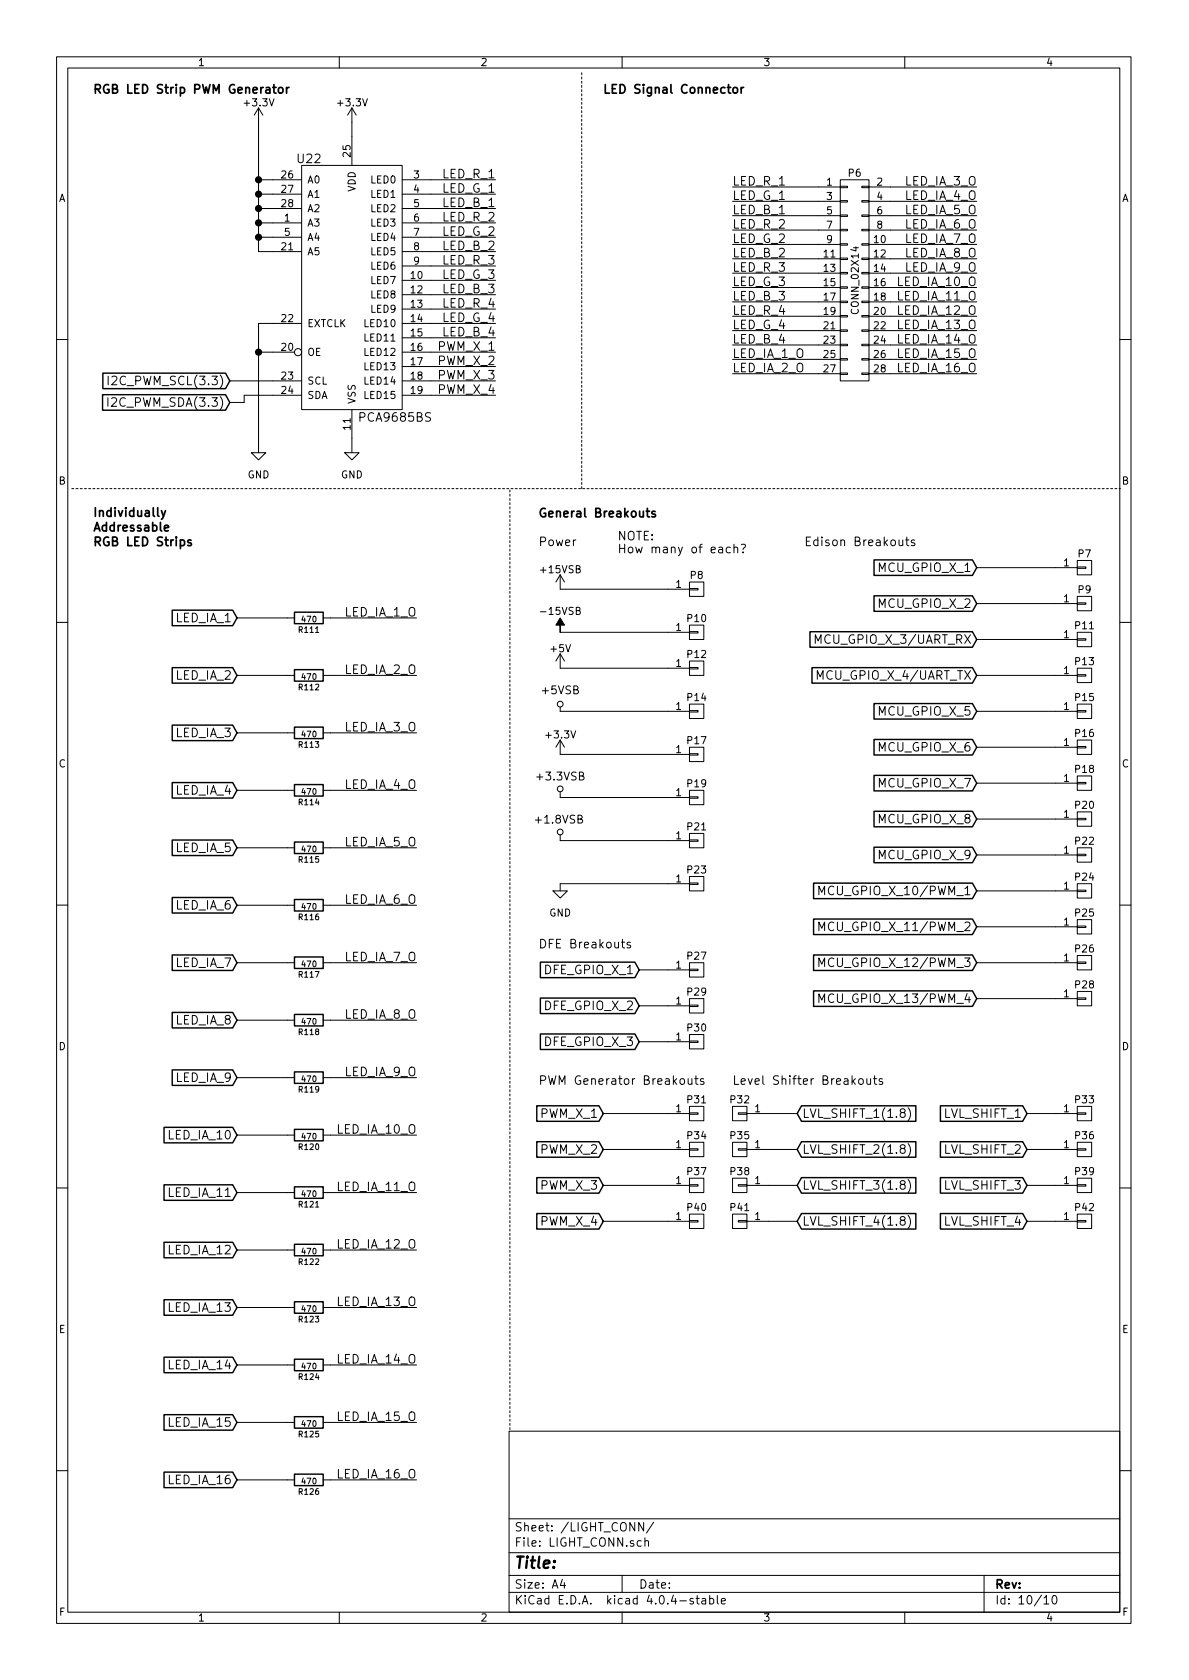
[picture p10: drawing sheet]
EESchema Schematic File Version 2
LIBS:museV2-rescue
LIBS:IntelEdisonBlockTemplate-cache
LIBS:74xgxx
LIBS:ac-dc
LIBS:actel
LIBS:adc-dac
LIBS:analog_switches
LIBS:atmel
LIBS:audio
LIBS:brooktre
LIBS:cmos_ieee
LIBS:conn
LIBS:contrib
LIBS:cypress
LIBS:dc-dc
LIBS:device
LIBS:digital-audio
LIBS:display
LIBS:dsp
LIBS:elec-unifil
LIBS:ftdi
LIBS:gennum
LIBS:graphic
LIBS:hc11
LIBS:intel
LIBS:interface
LIBS:ir
LIBS:linear
LIBS:logo
LIBS:memory
LIBS:microchip_pic10mcu
LIBS:microchip_pic12mcu
LIBS:microchip_pic16mcu
LIBS:microchip_pic18mcu
LIBS:microchip
LIBS:microchip1
LIBS:microcontrollers
LIBS:motorola
LIBS:msp430
LIBS:nxp_armmcu
LIBS:opto
LIBS:power
LIBS:philips
LIBS:powerint
LIBS:pspice
LIBS:references
LIBS:regul
LIBS:relays
LIBS:sensors
LIBS:siliconi
LIBS:special
LIBS:stm8
LIBS:stm32
LIBS:supertex
LIBS:texas
LIBS:transf
LIBS:transistors
LIBS:ttl_ieee
LIBS:valves
LIBS:video
LIBS:xilinx
LIBS:atx24
LIBS:muse-cache
LIBS:museV2-cache
EELAYER 25 0
EELAYER END
$Descr A4 8268 11693 portrait
encoding utf-8
Sheet 10 10
Title ""
Date ""
Rev ""
Comp ""
Comment1 ""
Comment2 ""
Comment3 ""
Comment4 ""
$EndDescr
Text Notes 650  3800 0    60   ~ 12
Individually \nAddressable\nRGB LED Strips
$Comp
L R-RESCUE-museV2 R111
U 1 1
P 2150 4300
F 0 "R111" V 2230 4300 40  0000 C CNN
F 1 "470" V 2157 4301 40  0000 C CNN
F 2 "" V 2080 4300 30  0000 C CNN
F 3 "" H 2150 4300 30  0000 C CNN
	1    2150 4300
	0    1    1    0   
$EndComp
$Comp
L R-RESCUE-museV2 R112
U 1 1
P 2150 4700
F 0 "R112" V 2230 4700 40  0000 C CNN
F 1 "470" V 2157 4701 40  0000 C CNN
F 2 "" V 2080 4700 30  0000 C CNN
F 3 "" H 2150 4700 30  0000 C CNN
	1    2150 4700
	0    1    1    0   
$EndComp
$Comp
L R-RESCUE-museV2 R113
U 1 1
P 2150 5100
F 0 "R113" V 2230 5100 40  0000 C CNN
F 1 "470" V 2157 5101 40  0000 C CNN
F 2 "" V 2080 5100 30  0000 C CNN
F 3 "" H 2150 5100 30  0000 C CNN
	1    2150 5100
	0    1    1    0   
$EndComp
$Comp
L R-RESCUE-museV2 R114
U 1 1
P 2150 5500
F 0 "R114" V 2230 5500 40  0000 C CNN
F 1 "470" V 2157 5501 40  0000 C CNN
F 2 "" V 2080 5500 30  0000 C CNN
F 3 "" H 2150 5500 30  0000 C CNN
	1    2150 5500
	0    1    1    0   
$EndComp
$Comp
L R-RESCUE-museV2 R115
U 1 1
P 2150 5900
F 0 "R115" V 2230 5900 40  0000 C CNN
F 1 "470" V 2157 5901 40  0000 C CNN
F 2 "" V 2080 5900 30  0000 C CNN
F 3 "" H 2150 5900 30  0000 C CNN
	1    2150 5900
	0    1    1    0   
$EndComp
$Comp
L R-RESCUE-museV2 R116
U 1 1
P 2150 6300
F 0 "R116" V 2230 6300 40  0000 C CNN
F 1 "470" V 2157 6301 40  0000 C CNN
F 2 "" V 2080 6300 30  0000 C CNN
F 3 "" H 2150 6300 30  0000 C CNN
	1    2150 6300
	0    1    1    0   
$EndComp
$Comp
L R-RESCUE-museV2 R117
U 1 1
P 2150 6700
F 0 "R117" V 2230 6700 40  0000 C CNN
F 1 "470" V 2157 6701 40  0000 C CNN
F 2 "" V 2080 6700 30  0000 C CNN
F 3 "" H 2150 6700 30  0000 C CNN
	1    2150 6700
	0    1    1    0   
$EndComp
$Comp
L R-RESCUE-museV2 R118
U 1 1
P 2150 7100
F 0 "R118" V 2230 7100 40  0000 C CNN
F 1 "470" V 2157 7101 40  0000 C CNN
F 2 "" V 2080 7100 30  0000 C CNN
F 3 "" H 2150 7100 30  0000 C CNN
	1    2150 7100
	0    1    1    0   
$EndComp
$Comp
L R-RESCUE-museV2 R119
U 1 1
P 2150 7500
F 0 "R119" V 2230 7500 40  0000 C CNN
F 1 "470" V 2157 7501 40  0000 C CNN
F 2 "" V 2080 7500 30  0000 C CNN
F 3 "" H 2150 7500 30  0000 C CNN
	1    2150 7500
	0    1    1    0   
$EndComp
$Comp
L R-RESCUE-museV2 R120
U 1 1
P 2150 7900
F 0 "R120" V 2230 7900 40  0000 C CNN
F 1 "470" V 2157 7901 40  0000 C CNN
F 2 "" V 2080 7900 30  0000 C CNN
F 3 "" H 2150 7900 30  0000 C CNN
	1    2150 7900
	0    1    1    0   
$EndComp
$Comp
L R-RESCUE-museV2 R121
U 1 1
P 2150 8300
F 0 "R121" V 2230 8300 40  0000 C CNN
F 1 "470" V 2157 8301 40  0000 C CNN
F 2 "" V 2080 8300 30  0000 C CNN
F 3 "" H 2150 8300 30  0000 C CNN
	1    2150 8300
	0    1    1    0   
$EndComp
$Comp
L R-RESCUE-museV2 R122
U 1 1
P 2150 8700
F 0 "R122" V 2230 8700 40  0000 C CNN
F 1 "470" V 2157 8701 40  0000 C CNN
F 2 "" V 2080 8700 30  0000 C CNN
F 3 "" H 2150 8700 30  0000 C CNN
	1    2150 8700
	0    1    1    0   
$EndComp
$Comp
L R-RESCUE-museV2 R123
U 1 1
P 2150 9100
F 0 "R123" V 2230 9100 40  0000 C CNN
F 1 "470" V 2157 9101 40  0000 C CNN
F 2 "" V 2080 9100 30  0000 C CNN
F 3 "" H 2150 9100 30  0000 C CNN
	1    2150 9100
	0    1    1    0   
$EndComp
$Comp
L R-RESCUE-museV2 R124
U 1 1
P 2150 9500
F 0 "R124" V 2230 9500 40  0000 C CNN
F 1 "470" V 2157 9501 40  0000 C CNN
F 2 "" V 2080 9500 30  0000 C CNN
F 3 "" H 2150 9500 30  0000 C CNN
	1    2150 9500
	0    1    1    0   
$EndComp
$Comp
L R-RESCUE-museV2 R125
U 1 1
P 2150 9900
F 0 "R125" V 2230 9900 40  0000 C CNN
F 1 "470" V 2157 9901 40  0000 C CNN
F 2 "" V 2080 9900 30  0000 C CNN
F 3 "" H 2150 9900 30  0000 C CNN
	1    2150 9900
	0    1    1    0   
$EndComp
$Comp
L R-RESCUE-museV2 R126
U 1 1
P 2150 10300
F 0 "R126" V 2230 10300 40  0000 C CNN
F 1 "470" V 2157 10301 40  0000 C CNN
F 2 "" V 2080 10300 30  0000 C CNN
F 3 "" H 2150 10300 30  0000 C CNN
	1    2150 10300
	0    1    1    0   
$EndComp
$Comp
L PCA9685BS U22
U 1 1
P 2100 1150
F 0 "U22" H 2150 1200 60  0000 C CNN
F 1 "PCA9685BS" H 2750 -600 60  0000 C CNN
F 2 "" H 3000 650 60  0001 C CNN
F 3 "" H 3000 650 60  0001 C CNN
	1    2100 1150
	1    0    0    -1  
$EndComp
$Comp
L GND-RESCUE-museV2-RESCUE-museV2 #PWR0122
U 1 1
P 2450 3150
F 0 "#PWR0122" H 2450 2900 50  0001 C CNN
F 1 "GND" H 2450 3000 50  0000 C CNN
F 2 "" H 2450 3150 50  0000 C CNN
F 3 "" H 2450 3150 50  0000 C CNN
	1    2450 3150
	1    0    0    -1  
$EndComp
$Comp
L +3.3V-RESCUE-museV2 #PWR0123
U 1 1
P 2450 850
F 0 "#PWR0123" H 2450 700 50  0001 C CNN
F 1 "+3.3V" H 2450 990 50  0000 C CNN
F 2 "" H 2450 850 50  0000 C CNN
F 3 "" H 2450 850 50  0000 C CNN
	1    2450 850 
	1    0    0    -1  
$EndComp
Text Label 3450 1450 2    60   ~ 0
LED_B_1
Text Label 3450 1550 2    60   ~ 0
LED_R_2
Text Label 3450 1250 2    60   ~ 0
LED_R_1
Text Label 3450 1350 2    60   ~ 0
LED_G_1
Text Label 3450 1850 2    60   ~ 0
LED_R_3
Text Label 3450 1650 2    60   ~ 0
LED_G_2
Text Label 3450 1750 2    60   ~ 0
LED_B_2
Text Label 3450 2150 2    60   ~ 0
LED_R_4
Text Label 3450 2250 2    60   ~ 0
LED_G_4
Text Label 3450 1950 2    60   ~ 0
LED_G_3
Text Label 3450 2050 2    60   ~ 0
LED_B_3
Text Label 3450 2350 2    60   ~ 0
LED_B_4
Wire Wire Line
	1600 2650 1900 2650
Wire Wire Line
	3000 2350 3450 2350
Wire Wire Line
	3000 2050 3450 2050
Wire Wire Line
	3000 1950 3450 1950
Wire Wire Line
	3000 2250 3450 2250
Wire Wire Line
	3000 2150 3450 2150
Wire Wire Line
	3000 1750 3450 1750
Wire Wire Line
	3000 1650 3450 1650
Wire Wire Line
	3000 1850 3450 1850
Wire Wire Line
	3000 1350 3450 1350
Wire Wire Line
	3000 1250 3450 1250
Wire Wire Line
	3000 1550 3450 1550
Wire Wire Line
	3000 1450 3450 1450
Wire Wire Line
	2450 850  2450 950 
Wire Wire Line
	2450 3150 2450 3050
Wire Notes Line
	500  3400 7800 3400
Wire Wire Line
	1650 4300 2000 4300
Wire Wire Line
	1650 4700 2000 4700
Wire Wire Line
	1650 5100 2000 5100
Wire Wire Line
	1650 5500 2000 5500
Wire Wire Line
	1650 5900 2000 5900
Wire Wire Line
	1650 6300 2000 6300
Wire Wire Line
	1650 6700 2000 6700
Wire Wire Line
	1650 7100 2000 7100
Wire Wire Line
	1650 7500 2000 7500
Wire Wire Line
	1650 7900 2000 7900
Wire Wire Line
	1650 8300 2000 8300
Wire Wire Line
	1650 8700 2000 8700
Wire Wire Line
	1650 9100 2000 9100
Wire Wire Line
	1650 9500 2000 9500
Wire Wire Line
	1650 9900 2000 9900
Wire Wire Line
	1650 10300 2000 10300
Text Notes 650  650  0    60   ~ 12
RGB LED Strip PWM Generator
$Comp
L +3.3V-RESCUE-museV2 #PWR0124
U 1 1
P 1800 850
F 0 "#PWR0124" H 1800 700 50  0001 C CNN
F 1 "+3.3V" H 1800 990 50  0000 C CNN
F 2 "" H 1800 850 50  0000 C CNN
F 3 "" H 1800 850 50  0000 C CNN
	1    1800 850 
	1    0    0    -1  
$EndComp
Wire Wire Line
	1800 850  1800 1750
Wire Wire Line
	1800 1750 1900 1750
Wire Wire Line
	1900 1650 1800 1650
Connection ~ 1800 1650
Wire Wire Line
	1800 1550 1900 1550
Connection ~ 1800 1550
Wire Wire Line
	1900 1450 1800 1450
Connection ~ 1800 1450
Wire Wire Line
	1800 1350 1900 1350
Connection ~ 1800 1350
Wire Wire Line
	1900 1250 1800 1250
Connection ~ 1800 1250
$Comp
L GND-RESCUE-museV2-RESCUE-museV2 #PWR0125
U 1 1
P 1800 3150
F 0 "#PWR0125" H 1800 2900 50  0001 C CNN
F 1 "GND" H 1800 3000 50  0000 C CNN
F 2 "" H 1800 3150 50  0000 C CNN
F 3 "" H 1800 3150 50  0000 C CNN
	1    1800 3150
	1    0    0    -1  
$EndComp
Wire Wire Line
	1800 2250 1800 3150
Wire Wire Line
	1800 2450 1900 2450
Text GLabel 1600 2650 0    60   Input ~ 0
I2C_PWM_SCL(3.3)
Text GLabel 1600 2800 0    60   Input ~ 0
I2C_PWM_SDA(3.3)
Wire Wire Line
	1600 2800 1700 2800
Wire Wire Line
	1700 2800 1700 2750
Wire Wire Line
	1700 2750 1900 2750
Text GLabel 1650 4300 0    60   Input ~ 0
LED_IA_1
Wire Notes Line
	4050 3400 4050 500 
Text GLabel 1650 4700 0    60   Input ~ 0
LED_IA_2
Text GLabel 1650 5100 0    60   Input ~ 0
LED_IA_3
Text GLabel 1650 5500 0    60   Input ~ 0
LED_IA_4
Text GLabel 1650 5900 0    60   Input ~ 0
LED_IA_5
Text GLabel 1650 6300 0    60   Input ~ 0
LED_IA_6
Text GLabel 1650 6700 0    60   Input ~ 0
LED_IA_7
Text GLabel 1650 7100 0    60   Input ~ 0
LED_IA_8
Text GLabel 1650 7500 0    60   Input ~ 0
LED_IA_9
Text GLabel 1650 7900 0    60   Input ~ 0
LED_IA_10
Text GLabel 1650 8300 0    60   Input ~ 0
LED_IA_11
Text GLabel 1650 8700 0    60   Input ~ 0
LED_IA_12
Text GLabel 1650 9100 0    60   Input ~ 0
LED_IA_13
Text GLabel 1650 9500 0    60   Input ~ 0
LED_IA_14
Text GLabel 1650 9900 0    60   Input ~ 0
LED_IA_15
Text GLabel 1650 10300 0    60   Input ~ 0
LED_IA_16
Wire Wire Line
	1900 2250 1800 2250
Connection ~ 1800 2450
Wire Wire Line
	3000 2450 3450 2450
Wire Wire Line
	3450 2550 3000 2550
Wire Wire Line
	3000 2650 3450 2650
Wire Wire Line
	3450 2750 3000 2750
Wire Wire Line
	2300 4300 2900 4300
Text Label 2900 4300 2    60   ~ 0
LED_IA_1_O
Wire Wire Line
	2300 4700 2900 4700
Text Label 2900 4700 2    60   ~ 0
LED_IA_2_O
Wire Wire Line
	2300 5100 2900 5100
Text Label 2900 5100 2    60   ~ 0
LED_IA_3_O
Wire Wire Line
	2300 5500 2900 5500
Text Label 2900 5500 2    60   ~ 0
LED_IA_4_O
Wire Wire Line
	2300 5900 2900 5900
Text Label 2900 5900 2    60   ~ 0
LED_IA_5_O
Wire Wire Line
	2300 6300 2900 6300
Text Label 2900 6300 2    60   ~ 0
LED_IA_6_O
Wire Wire Line
	2300 6700 2900 6700
Text Label 2900 6700 2    60   ~ 0
LED_IA_7_O
Wire Wire Line
	2300 7100 2900 7100
Text Label 2900 7100 2    60   ~ 0
LED_IA_8_O
Wire Wire Line
	2300 7500 2900 7500
Text Label 2900 7500 2    60   ~ 0
LED_IA_9_O
Wire Wire Line
	2300 7900 2900 7900
Text Label 2900 7900 2    60   ~ 0
LED_IA_10_O
Wire Wire Line
	2300 8300 2900 8300
Text Label 2900 8300 2    60   ~ 0
LED_IA_11_O
Wire Wire Line
	2300 8700 2900 8700
Text Label 2900 8700 2    60   ~ 0
LED_IA_12_O
Wire Wire Line
	2300 9100 2900 9100
Text Label 2900 9100 2    60   ~ 0
LED_IA_13_O
Wire Wire Line
	2300 9500 2900 9500
Text Label 2900 9500 2    60   ~ 0
LED_IA_14_O
Wire Wire Line
	2300 9900 2900 9900
Text Label 2900 9900 2    60   ~ 0
LED_IA_15_O
Wire Wire Line
	2300 10300 2900 10300
Text Label 2900 10300 2    60   ~ 0
LED_IA_16_O
Wire Notes Line
	3550 9950 3550 3400
Text Label 3450 2450 2    60   ~ 0
PWM_X_1
Text Label 3450 2550 2    60   ~ 0
PWM_X_2
Text Label 3450 2650 2    60   ~ 0
PWM_X_3
Text Label 3450 2750 2    60   ~ 0
PWM_X_4
$Comp
L CONN_02X14 P6
U 1 1
P 5950 1950
F 0 "P6" H 5950 2700 50  0000 C CNN
F 1 "CONN_02X14" V 5950 1950 50  0000 C CNN
F 2 "" H 5950 800 50  0000 C CNN
F 3 "" H 5950 800 50  0000 C CNN
	1    5950 1950
	1    0    0    -1  
$EndComp
Text Label 5100 1500 0    60   ~ 0
LED_B_1
Text Label 5100 1600 0    60   ~ 0
LED_R_2
Text Label 5100 1300 0    60   ~ 0
LED_R_1
Text Label 5100 1400 0    60   ~ 0
LED_G_1
Text Label 5100 1900 0    60   ~ 0
LED_R_3
Text Label 5100 1700 0    60   ~ 0
LED_G_2
Text Label 5100 1800 0    60   ~ 0
LED_B_2
Text Label 5100 2200 0    60   ~ 0
LED_R_4
Text Label 5100 2300 0    60   ~ 0
LED_G_4
Text Label 5100 2000 0    60   ~ 0
LED_G_3
Text Label 5100 2100 0    60   ~ 0
LED_B_3
Text Label 5100 2400 0    60   ~ 0
LED_B_4
Wire Wire Line
	5700 2400 5100 2400
Wire Wire Line
	5700 2100 5100 2100
Wire Wire Line
	5700 2000 5100 2000
Wire Wire Line
	5700 2300 5100 2300
Wire Wire Line
	5700 2200 5100 2200
Wire Wire Line
	5700 1800 5100 1800
Wire Wire Line
	5700 1700 5100 1700
Wire Wire Line
	5700 1900 5100 1900
Wire Wire Line
	5700 1400 5100 1400
Wire Wire Line
	5700 1300 5100 1300
Wire Wire Line
	5700 1600 5100 1600
Wire Wire Line
	5700 1500 5100 1500
Wire Wire Line
	5700 2500 5100 2500
Text Label 5100 2500 0    60   ~ 0
LED_IA_1_O
Wire Wire Line
	5700 2600 5100 2600
Text Label 5100 2600 0    60   ~ 0
LED_IA_2_O
Wire Wire Line
	6200 1300 6800 1300
Text Label 6800 1300 2    60   ~ 0
LED_IA_3_O
Wire Wire Line
	6200 1400 6800 1400
Text Label 6800 1400 2    60   ~ 0
LED_IA_4_O
Wire Wire Line
	6200 1500 6800 1500
Text Label 6800 1500 2    60   ~ 0
LED_IA_5_O
Wire Wire Line
	6200 1600 6800 1600
Text Label 6800 1600 2    60   ~ 0
LED_IA_6_O
Wire Wire Line
	6200 1700 6800 1700
Text Label 6800 1700 2    60   ~ 0
LED_IA_7_O
Wire Wire Line
	6200 1800 6800 1800
Text Label 6800 1800 2    60   ~ 0
LED_IA_8_O
Wire Wire Line
	6200 1900 6800 1900
Text Label 6800 1900 2    60   ~ 0
LED_IA_9_O
Wire Wire Line
	6200 2000 6800 2000
Text Label 6800 2000 2    60   ~ 0
LED_IA_10_O
Wire Wire Line
	6200 2100 6800 2100
Text Label 6800 2100 2    60   ~ 0
LED_IA_11_O
Wire Wire Line
	6200 2200 6800 2200
Text Label 6800 2200 2    60   ~ 0
LED_IA_12_O
Wire Wire Line
	6200 2300 6800 2300
Text Label 6800 2300 2    60   ~ 0
LED_IA_13_O
Wire Wire Line
	6200 2400 6800 2400
Text Label 6800 2400 2    60   ~ 0
LED_IA_14_O
Wire Wire Line
	6200 2500 6800 2500
Text Label 6800 2500 2    60   ~ 0
LED_IA_15_O
Wire Wire Line
	6200 2600 6800 2600
Text Label 6800 2600 2    60   ~ 0
LED_IA_16_O
Text Notes 4200 650  0    60   ~ 12
LED Signal Connector
Text Notes 3750 3600 0    60   ~ 12
General Breakouts
$Comp
L CONN_01X01 P8
U 1 1
P 4850 4100
F 0 "P8" H 4850 4200 50  0000 C CNN
F 1 "CONN_01X01" V 4950 4100 50  0001 C CNN
F 2 "" H 4850 4100 50  0000 C CNN
F 3 "" H 4850 4100 50  0000 C CNN
	1    4850 4100
	1    0    0    -1  
$EndComp
$Comp
L +15VSB #PWR0126
U 1 1
P 3900 4100
F 0 "#PWR0126" H 3900 3950 50  0001 C CNN
F 1 "+15VSB" H 3900 4240 50  0000 C CNN
F 2 "" H 3900 4100 50  0000 C CNN
F 3 "" H 3900 4100 50  0000 C CNN
	1    3900 4100
	1    0    0    -1  
$EndComp
Wire Wire Line
	4650 4100 3900 4100
$Comp
L CONN_01X01 P10
U 1 1
P 4850 4400
F 0 "P10" H 4850 4500 50  0000 C CNN
F 1 "CONN_01X01" V 4950 4400 50  0001 C CNN
F 2 "" H 4850 4400 50  0000 C CNN
F 3 "" H 4850 4400 50  0000 C CNN
	1    4850 4400
	1    0    0    -1  
$EndComp
Wire Wire Line
	4650 4400 3900 4400
$Comp
L -15VSB #PWR136
U 1 1
P 3900 4400
F 0 "#PWR136" H 3900 4500 50  0001 C CNN
F 1 "-15VSB" H 3900 4550 50  0000 C CNN
F 2 "" H 3900 4400 50  0000 C CNN
F 3 "" H 3900 4400 50  0000 C CNN
	1    3900 4400
	1    0    0    -1  
$EndComp
$Comp
L CONN_01X01 P12
U 1 1
P 4850 4650
F 0 "P12" H 4850 4750 50  0000 C CNN
F 1 "CONN_01X01" V 4950 4650 50  0001 C CNN
F 2 "" H 4850 4650 50  0000 C CNN
F 3 "" H 4850 4650 50  0000 C CNN
	1    4850 4650
	1    0    0    -1  
$EndComp
Wire Wire Line
	4650 4650 3900 4650
$Comp
L CONN_01X01 P14
U 1 1
P 4850 4950
F 0 "P14" H 4850 5050 50  0000 C CNN
F 1 "CONN_01X01" V 4950 4950 50  0001 C CNN
F 2 "" H 4850 4950 50  0000 C CNN
F 3 "" H 4850 4950 50  0000 C CNN
	1    4850 4950
	1    0    0    -1  
$EndComp
Wire Wire Line
	4650 4950 3900 4950
$Comp
L +5V #PWR0127
U 1 1
P 3900 4650
F 0 "#PWR0127" H 3900 4500 50  0001 C CNN
F 1 "+5V" H 3900 4790 50  0000 C CNN
F 2 "" H 3900 4650 50  0000 C CNN
F 3 "" H 3900 4650 50  0000 C CNN
	1    3900 4650
	1    0    0    -1  
$EndComp
$Comp
L +5VSB #PWR0128
U 1 1
P 3900 4950
F 0 "#PWR0128" H 3900 5040 20  0001 C CNN
F 1 "+5VSB" H 3900 5100 55  0000 C CNN
F 2 "" H 3900 4950 60  0000 C CNN
F 3 "" H 3900 4950 60  0000 C CNN
	1    3900 4950
	1    0    0    -1  
$EndComp
$Comp
L CONN_01X01 P17
U 1 1
P 4850 5250
F 0 "P17" H 4850 5350 50  0000 C CNN
F 1 "CONN_01X01" V 4950 5250 50  0001 C CNN
F 2 "" H 4850 5250 50  0000 C CNN
F 3 "" H 4850 5250 50  0000 C CNN
	1    4850 5250
	1    0    0    -1  
$EndComp
Wire Wire Line
	4650 5250 3900 5250
$Comp
L +3.3V-RESCUE-museV2 #PWR0129
U 1 1
P 3900 5250
F 0 "#PWR0129" H 3900 5100 50  0001 C CNN
F 1 "+3.3V" H 3900 5390 50  0000 C CNN
F 2 "" H 3900 5250 50  0000 C CNN
F 3 "" H 3900 5250 50  0000 C CNN
	1    3900 5250
	1    0    0    -1  
$EndComp
$Comp
L CONN_01X01 P19
U 1 1
P 4850 5550
F 0 "P19" H 4850 5650 50  0000 C CNN
F 1 "CONN_01X01" V 4950 5550 50  0001 C CNN
F 2 "" H 4850 5550 50  0000 C CNN
F 3 "" H 4850 5550 50  0000 C CNN
	1    4850 5550
	1    0    0    -1  
$EndComp
Wire Wire Line
	4650 5550 3900 5550
$Comp
L +3.3VSB #PWR0130
U 1 1
P 3900 5550
F 0 "#PWR0130" H 3900 5510 30  0001 C CNN
F 1 "+3.3VSB" H 3900 5700 55  0000 C CNN
F 2 "" H 3900 5550 60  0000 C CNN
F 3 "" H 3900 5550 60  0000 C CNN
	1    3900 5550
	1    0    0    -1  
$EndComp
$Comp
L CONN_01X01 P21
U 1 1
P 4850 5850
F 0 "P21" H 4850 5950 50  0000 C CNN
F 1 "CONN_01X01" V 4950 5850 50  0001 C CNN
F 2 "" H 4850 5850 50  0000 C CNN
F 3 "" H 4850 5850 50  0000 C CNN
	1    4850 5850
	1    0    0    -1  
$EndComp
Wire Wire Line
	4650 5850 3900 5850
$Comp
L +1.8VSB #PWR0131
U 1 1
P 3900 5850
F 0 "#PWR0131" H 3900 5990 20  0001 C CNN
F 1 "+1.8VSB" H 3890 6000 55  0000 C CNN
F 2 "" H 3900 5850 60  0000 C CNN
F 3 "" H 3900 5850 60  0000 C CNN
	1    3900 5850
	1    0    0    -1  
$EndComp
$Comp
L CONN_01X01 P23
U 1 1
P 4850 6150
F 0 "P23" H 4850 6250 50  0000 C CNN
F 1 "CONN_01X01" V 4950 6150 50  0001 C CNN
F 2 "" H 4850 6150 50  0000 C CNN
F 3 "" H 4850 6150 50  0000 C CNN
	1    4850 6150
	1    0    0    -1  
$EndComp
Wire Wire Line
	4650 6150 3900 6150
$Comp
L GND-RESCUE-museV2-RESCUE-museV2 #PWR0132
U 1 1
P 3900 6200
F 0 "#PWR0132" H 3900 5950 50  0001 C CNN
F 1 "GND" H 3900 6050 50  0000 C CNN
F 2 "" H 3900 6200 50  0000 C CNN
F 3 "" H 3900 6200 50  0000 C CNN
	1    3900 6200
	1    0    0    -1  
$EndComp
Wire Wire Line
	3900 6150 3900 6200
Text Notes 4300 3850 0    60   ~ 0
NOTE:\nHow many of each?
Text Notes 3750 3800 0    60   ~ 0
Power
Text GLabel 4450 6750 0    60   Input ~ 0
DFE_GPIO_X_1
Text GLabel 4450 7000 0    60   Input ~ 0
DFE_GPIO_X_2
Text GLabel 4450 7250 0    60   Input ~ 0
DFE_GPIO_X_3
$Comp
L CONN_01X01 P30
U 1 1
P 4850 7250
F 0 "P30" H 4850 7350 50  0000 C CNN
F 1 "CONN_01X01" V 4950 7250 50  0001 C CNN
F 2 "" H 4850 7250 50  0000 C CNN
F 3 "" H 4850 7250 50  0000 C CNN
	1    4850 7250
	1    0    0    -1  
$EndComp
$Comp
L CONN_01X01 P29
U 1 1
P 4850 7000
F 0 "P29" H 4850 7100 50  0000 C CNN
F 1 "CONN_01X01" V 4950 7000 50  0001 C CNN
F 2 "" H 4850 7000 50  0000 C CNN
F 3 "" H 4850 7000 50  0000 C CNN
	1    4850 7000
	1    0    0    -1  
$EndComp
$Comp
L CONN_01X01 P27
U 1 1
P 4850 6750
F 0 "P27" H 4850 6850 50  0000 C CNN
F 1 "CONN_01X01" V 4950 6750 50  0001 C CNN
F 2 "" H 4850 6750 50  0000 C CNN
F 3 "" H 4850 6750 50  0000 C CNN
	1    4850 6750
	1    0    0    -1  
$EndComp
Wire Wire Line
	4650 7000 4450 7000
Wire Wire Line
	4450 7250 4650 7250
Text Notes 3750 6600 0    60   ~ 0
DFE Breakouts
Text Notes 5600 3800 0    60   ~ 0
Edison Breakouts
Text GLabel 6800 3950 0    60   Input ~ 0
MCU_GPIO_X_1
$Comp
L CONN_01X01 P11
U 1 1
P 7550 4450
F 0 "P11" H 7550 4550 50  0000 C CNN
F 1 "CONN_01X01" V 7650 4450 50  0001 C CNN
F 2 "" H 7550 4450 50  0000 C CNN
F 3 "" H 7550 4450 50  0000 C CNN
	1    7550 4450
	1    0    0    -1  
$EndComp
$Comp
L CONN_01X01 P9
U 1 1
P 7550 4200
F 0 "P9" H 7550 4300 50  0000 C CNN
F 1 "CONN_01X01" V 7650 4200 50  0001 C CNN
F 2 "" H 7550 4200 50  0000 C CNN
F 3 "" H 7550 4200 50  0000 C CNN
	1    7550 4200
	1    0    0    -1  
$EndComp
$Comp
L CONN_01X01 P7
U 1 1
P 7550 3950
F 0 "P7" H 7550 4050 50  0000 C CNN
F 1 "CONN_01X01" V 7650 3950 50  0001 C CNN
F 2 "" H 7550 3950 50  0000 C CNN
F 3 "" H 7550 3950 50  0000 C CNN
	1    7550 3950
	1    0    0    -1  
$EndComp
Wire Wire Line
	6800 3950 7350 3950
Wire Wire Line
	7350 4200 6800 4200
Wire Wire Line
	6800 4450 7350 4450
Text GLabel 6800 4200 0    60   Input ~ 0
MCU_GPIO_X_2
Text GLabel 6800 4450 0    60   Input ~ 0
MCU_GPIO_X_3/UART_RX
$Comp
L CONN_01X01 P13
U 1 1
P 7550 4700
F 0 "P13" H 7550 4800 50  0000 C CNN
F 1 "CONN_01X01" V 7650 4700 50  0001 C CNN
F 2 "" H 7550 4700 50  0000 C CNN
F 3 "" H 7550 4700 50  0000 C CNN
	1    7550 4700
	1    0    0    -1  
$EndComp
Wire Wire Line
	6800 4700 7350 4700
Text GLabel 6800 4700 0    60   Input ~ 0
MCU_GPIO_X_4/UART_TX
Text GLabel 6800 4950 0    60   Input ~ 0
MCU_GPIO_X_5
$Comp
L CONN_01X01 P16
U 1 1
P 7550 5200
F 0 "P16" H 7550 5300 50  0000 C CNN
F 1 "CONN_01X01" V 7650 5200 50  0001 C CNN
F 2 "" H 7550 5200 50  0000 C CNN
F 3 "" H 7550 5200 50  0000 C CNN
	1    7550 5200
	1    0    0    -1  
$EndComp
$Comp
L CONN_01X01 P15
U 1 1
P 7550 4950
F 0 "P15" H 7550 5050 50  0000 C CNN
F 1 "CONN_01X01" V 7650 4950 50  0001 C CNN
F 2 "" H 7550 4950 50  0000 C CNN
F 3 "" H 7550 4950 50  0000 C CNN
	1    7550 4950
	1    0    0    -1  
$EndComp
Wire Wire Line
	6800 4950 7350 4950
Wire Wire Line
	7350 5200 6800 5200
Text GLabel 6800 5200 0    60   Input ~ 0
MCU_GPIO_X_6
Text GLabel 6800 5450 0    60   Input ~ 0
MCU_GPIO_X_7
$Comp
L CONN_01X01 P20
U 1 1
P 7550 5700
F 0 "P20" H 7550 5800 50  0000 C CNN
F 1 "CONN_01X01" V 7650 5700 50  0001 C CNN
F 2 "" H 7550 5700 50  0000 C CNN
F 3 "" H 7550 5700 50  0000 C CNN
	1    7550 5700
	1    0    0    -1  
$EndComp
$Comp
L CONN_01X01 P18
U 1 1
P 7550 5450
F 0 "P18" H 7550 5550 50  0000 C CNN
F 1 "CONN_01X01" V 7650 5450 50  0001 C CNN
F 2 "" H 7550 5450 50  0000 C CNN
F 3 "" H 7550 5450 50  0000 C CNN
	1    7550 5450
	1    0    0    -1  
$EndComp
Wire Wire Line
	6800 5450 7350 5450
Wire Wire Line
	7350 5700 6800 5700
Text GLabel 6800 5700 0    60   Input ~ 0
MCU_GPIO_X_8
$Comp
L CONN_01X01 P22
U 1 1
P 7550 5950
F 0 "P22" H 7550 6050 50  0000 C CNN
F 1 "CONN_01X01" V 7650 5950 50  0001 C CNN
F 2 "" H 7550 5950 50  0000 C CNN
F 3 "" H 7550 5950 50  0000 C CNN
	1    7550 5950
	1    0    0    -1  
$EndComp
Wire Wire Line
	7350 5950 6800 5950
Text GLabel 6800 5950 0    60   Input ~ 0
MCU_GPIO_X_9
$Comp
L CONN_01X01 P24
U 1 1
P 7550 6200
F 0 "P24" H 7550 6300 50  0000 C CNN
F 1 "CONN_01X01" V 7650 6200 50  0001 C CNN
F 2 "" H 7550 6200 50  0000 C CNN
F 3 "" H 7550 6200 50  0000 C CNN
	1    7550 6200
	1    0    0    -1  
$EndComp
Wire Wire Line
	7350 6200 6800 6200
Text GLabel 6800 6200 0    60   Input ~ 0
MCU_GPIO_X_10/PWM_1
$Comp
L CONN_01X01 P26
U 1 1
P 7550 6700
F 0 "P26" H 7550 6800 50  0000 C CNN
F 1 "CONN_01X01" V 7650 6700 50  0001 C CNN
F 2 "" H 7550 6700 50  0000 C CNN
F 3 "" H 7550 6700 50  0000 C CNN
	1    7550 6700
	1    0    0    -1  
$EndComp
$Comp
L CONN_01X01 P25
U 1 1
P 7550 6450
F 0 "P25" H 7550 6550 50  0000 C CNN
F 1 "CONN_01X01" V 7650 6450 50  0001 C CNN
F 2 "" H 7550 6450 50  0000 C CNN
F 3 "" H 7550 6450 50  0000 C CNN
	1    7550 6450
	1    0    0    -1  
$EndComp
Wire Wire Line
	6800 6450 7350 6450
Wire Wire Line
	7350 6700 6800 6700
$Comp
L CONN_01X01 P28
U 1 1
P 7550 6950
F 0 "P28" H 7550 7050 50  0000 C CNN
F 1 "CONN_01X01" V 7650 6950 50  0001 C CNN
F 2 "" H 7550 6950 50  0000 C CNN
F 3 "" H 7550 6950 50  0000 C CNN
	1    7550 6950
	1    0    0    -1  
$EndComp
Wire Wire Line
	7350 6950 6800 6950
Text GLabel 6800 6450 0    60   Input ~ 0
MCU_GPIO_X_11/PWM_2
Text GLabel 6800 6700 0    60   Input ~ 0
MCU_GPIO_X_12/PWM_3
Text GLabel 6800 6950 0    60   Input ~ 0
MCU_GPIO_X_13/PWM_4
Wire Wire Line
	4450 6750 4650 6750
Text Notes 5100 7550 0    60   ~ 0
Level Shifter Breakouts
Text GLabel 7150 7750 0    60   Input ~ 0
LVL_SHIFT_1
$Comp
L CONN_01X01 P39
U 1 1
P 7550 8250
F 0 "P39" H 7550 8350 50  0000 C CNN
F 1 "CONN_01X01" V 7650 8250 50  0001 C CNN
F 2 "" H 7550 8250 50  0000 C CNN
F 3 "" H 7550 8250 50  0000 C CNN
	1    7550 8250
	1    0    0    -1  
$EndComp
$Comp
L CONN_01X01 P36
U 1 1
P 7550 8000
F 0 "P36" H 7550 8100 50  0000 C CNN
F 1 "CONN_01X01" V 7650 8000 50  0001 C CNN
F 2 "" H 7550 8000 50  0000 C CNN
F 3 "" H 7550 8000 50  0000 C CNN
	1    7550 8000
	1    0    0    -1  
$EndComp
$Comp
L CONN_01X01 P33
U 1 1
P 7550 7750
F 0 "P33" H 7550 7850 50  0000 C CNN
F 1 "CONN_01X01" V 7650 7750 50  0001 C CNN
F 2 "" H 7550 7750 50  0000 C CNN
F 3 "" H 7550 7750 50  0000 C CNN
	1    7550 7750
	1    0    0    -1  
$EndComp
Wire Wire Line
	7350 8000 7150 8000
Wire Wire Line
	7150 8250 7350 8250
Wire Wire Line
	7150 7750 7350 7750
$Comp
L CONN_01X01 P42
U 1 1
P 7550 8500
F 0 "P42" H 7550 8600 50  0000 C CNN
F 1 "CONN_01X01" V 7650 8500 50  0001 C CNN
F 2 "" H 7550 8500 50  0000 C CNN
F 3 "" H 7550 8500 50  0000 C CNN
	1    7550 8500
	1    0    0    -1  
$EndComp
Wire Wire Line
	7150 8500 7350 8500
Text GLabel 7150 8000 0    60   Input ~ 0
LVL_SHIFT_2
Text GLabel 7150 8250 0    60   Input ~ 0
LVL_SHIFT_3
Text GLabel 7150 8500 0    60   Input ~ 0
LVL_SHIFT_4
Text GLabel 5550 7750 2    60   Input ~ 0
LVL_SHIFT_1(1.8)
$Comp
L CONN_01X01 P38
U 1 1
P 5150 8250
F 0 "P38" H 5150 8350 50  0000 C CNN
F 1 "CONN_01X01" V 5250 8250 50  0001 C CNN
F 2 "" H 5150 8250 50  0000 C CNN
F 3 "" H 5150 8250 50  0000 C CNN
	1    5150 8250
	-1   0    0    -1  
$EndComp
$Comp
L CONN_01X01 P35
U 1 1
P 5150 8000
F 0 "P35" H 5150 8100 50  0000 C CNN
F 1 "CONN_01X01" V 5250 8000 50  0001 C CNN
F 2 "" H 5150 8000 50  0000 C CNN
F 3 "" H 5150 8000 50  0000 C CNN
	1    5150 8000
	-1   0    0    -1  
$EndComp
$Comp
L CONN_01X01 P32
U 1 1
P 5150 7750
F 0 "P32" H 5150 7850 50  0000 C CNN
F 1 "CONN_01X01" V 5250 7750 50  0001 C CNN
F 2 "" H 5150 7750 50  0000 C CNN
F 3 "" H 5150 7750 50  0000 C CNN
	1    5150 7750
	-1   0    0    -1  
$EndComp
Wire Wire Line
	5350 8000 5550 8000
Wire Wire Line
	5550 8250 5350 8250
Wire Wire Line
	5550 7750 5350 7750
$Comp
L CONN_01X01 P41
U 1 1
P 5150 8500
F 0 "P41" H 5150 8600 50  0000 C CNN
F 1 "CONN_01X01" V 5250 8500 50  0001 C CNN
F 2 "" H 5150 8500 50  0000 C CNN
F 3 "" H 5150 8500 50  0000 C CNN
	1    5150 8500
	-1   0    0    -1  
$EndComp
Wire Wire Line
	5550 8500 5350 8500
Text GLabel 5550 8000 2    60   Input ~ 0
LVL_SHIFT_2(1.8)
Text GLabel 5550 8250 2    60   Input ~ 0
LVL_SHIFT_3(1.8)
Text GLabel 5550 8500 2    60   Input ~ 0
LVL_SHIFT_4(1.8)
Text Notes 3750 7550 0    60   ~ 0
PWM Generator Breakouts
Text GLabel 4200 7750 0    60   Input ~ 0
PWM_X_1
$Comp
L CONN_01X01 P37
U 1 1
P 4850 8250
F 0 "P37" H 4850 8350 50  0000 C CNN
F 1 "CONN_01X01" V 4950 8250 50  0001 C CNN
F 2 "" H 4850 8250 50  0000 C CNN
F 3 "" H 4850 8250 50  0000 C CNN
	1    4850 8250
	1    0    0    -1  
$EndComp
$Comp
L CONN_01X01 P34
U 1 1
P 4850 8000
F 0 "P34" H 4850 8100 50  0000 C CNN
F 1 "CONN_01X01" V 4950 8000 50  0001 C CNN
F 2 "" H 4850 8000 50  0000 C CNN
F 3 "" H 4850 8000 50  0000 C CNN
	1    4850 8000
	1    0    0    -1  
$EndComp
$Comp
L CONN_01X01 P31
U 1 1
P 4850 7750
F 0 "P31" H 4850 7850 50  0000 C CNN
F 1 "CONN_01X01" V 4950 7750 50  0001 C CNN
F 2 "" H 4850 7750 50  0000 C CNN
F 3 "" H 4850 7750 50  0000 C CNN
	1    4850 7750
	1    0    0    -1  
$EndComp
Wire Wire Line
	4650 8000 4200 8000
Wire Wire Line
	4200 8250 4650 8250
Wire Wire Line
	4200 7750 4650 7750
$Comp
L CONN_01X01 P40
U 1 1
P 4850 8500
F 0 "P40" H 4850 8600 50  0000 C CNN
F 1 "CONN_01X01" V 4950 8500 50  0001 C CNN
F 2 "" H 4850 8500 50  0000 C CNN
F 3 "" H 4850 8500 50  0000 C CNN
	1    4850 8500
	1    0    0    -1  
$EndComp
Wire Wire Line
	4200 8500 4650 8500
Text GLabel 4200 8000 0    60   Input ~ 0
PWM_X_2
Text GLabel 4200 8250 0    60   Input ~ 0
PWM_X_3
Text GLabel 4200 8500 0    60   Input ~ 0
PWM_X_4
$EndSCHEMATC
